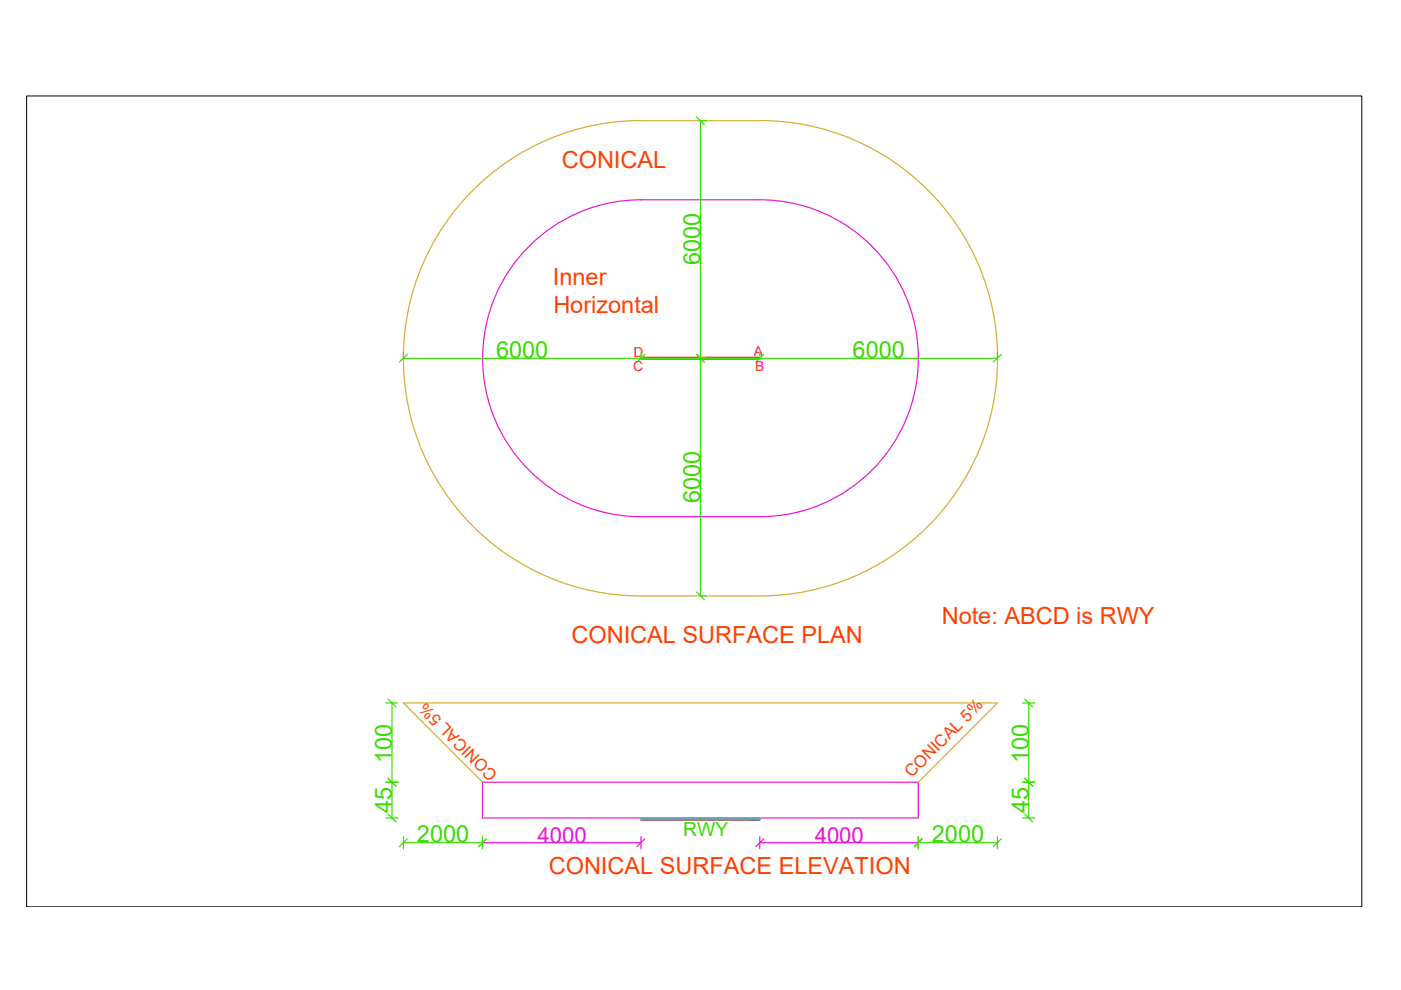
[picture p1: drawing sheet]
<svg xmlns="http://www.w3.org/2000/svg" width="297mm" height="210mm" viewBox="0 0 297 210" stroke-linecap="round" stroke-linejoin="round" font-family="sans-serif">
<!-- layer: Runway -->
<path d="M135.9 75.8h25.2v.3h-25.2z" fill="none" stroke="#f00" stroke-width=".25"/>
<!-- layer: RWY CL -->
<path d="M135.9 76h25.2" fill="none" stroke="#3fff00" stroke-width=".25"/>
<!-- layer: Inner Hz -->
<path d="M161.1 42.4h-25.2a33.6 33.6 0 0 0-33.6 33.6 33.6 33.6 0 0 0 33.6 33.5h25.2M161.1 42.4a33.6 33.6 0 0 1 33.6 33.6 33.6 33.6 0 0 1-33.6 33.5M102.3 165.8h92.4v7.6h-92.4zM102.3 177.4v2.5M102.3 178.7h33.6M135.9 177.4v2.5M161.1 177.4v2.5M161.1 178.7h33.6M194.7 177.4v2.5" fill="none" stroke="#eb14d5" stroke-width=".25"/>
<!-- layer: Conical -->
<path d="M135.9 25.6h25.2M135.9 25.6a50.4 50.4 0 0 0-50.4 50.4 50.4 50.4 0 0 0 50.4 50.4h25.2M161.1 25.6a50.4 50.4 0 0 1 50.4 50.4 50.4 50.4 0 0 1-50.4 50.4M102.3 165.8l-16.8-16.8h126l-16.8 16.8" fill="none" stroke="#d5ad2a" stroke-width=".25"/>
<!-- layer: Approach Elev -->
<path d="M135.9 173.4l25.2 .4v-.4zM135.9 173.4l25.2 .4h-25.2z" fill="#0dd" stroke="#0dd" stroke-width=".21"/>
<!-- layer: Approach -->
<path d="M135.9 173.8h25.2" fill="none" stroke="#ff3f00" stroke-width=".25"/>
<!-- layer: Approach Elev -->
<path d="M135.9 173.4v.4M161.1 173.4v.4" fill="none" stroke="#0dd" stroke-width=".25"/>
<!-- layer: 0 -->
<path d="M103.1 177.8l-1.6 1.7M136.8 177.8l-1.7 1.7M161.9 177.8l-1.7 1.7M195.5 177.8l-1.6 1.7" fill="none" stroke="#eb14d5" stroke-width=".25"/>
<!-- layer: Dimtxt -->
<g fill="none" stroke="#37dd00" stroke-width=".25">
<path d="M149.7 25.6h-1.2v50.4h1.2h-1.2v50.4h1.2M85.5 74.7v1.3h50.4v-1.3M161.1 74.7v1.3h50.4v-1.3M81.8 149h2.5M83.1 149v24.4M216.8 149h2.6M218.1 149v24.4M81.8 173.4h2.6M81.8 165.8h2.6M85.5 177.4v2.5M85.5 178.7h16.8M102.3 177.4v2.5"/>
<path d="M194.7 178.7h16.8M194.7 177.4v2.5M211.5 177.4v2.5M216.8 173.4h2.6M216.8 165.8h2.6"/>
</g>
<!-- layer: 0 -->
<g fill="none" stroke="#37dd00" stroke-width=".25">
<path d="M147.7 24.8l1.6 1.6M86.4 75.1l-1.7 1.7M136.8 75.1l-1.7 1.7M147.7 75.1l1.6 1.7M161.9 75.1l-1.7 1.7M212.3 75.1l-1.7 1.7M147.7 125.5l1.6 1.7M82.3 148.2l1.7 1.7M217.3 148.2l1.7 1.7M82.3 172.6l1.7 1.7M82.3 165l1.7 1.7M86.4 177.8l-1.7 1.7"/>
<path d="M103.1 177.8l-1.6 1.7M195.5 177.8l-1.6 1.7M212.3 177.8l-1.7 1.7M217.3 172.6l1.7 1.7M217.3 165l1.7 1.7"/>
</g>
<path d="M5.6 20.3h283.1v172h-283.1z" fill="none" stroke="#000" stroke-width=".21"/>
<g font-size="5" fill="#ff3f00">
<text x="119.1" y="35.7">CONICAL</text>
<text x="117.2" y="60.5">Inner</text>
<text x="117.3" y="66.4">Horizontal</text>
<text x="121.2" y="136.3">CONICAL SURFACE PLAN</text>
<text x="199.7" y="132.4">Note: ABCD is RWY</text>
<text x="116.3" y="185.2">CONICAL SURFACE ELEVATION</text>
</g>
<g font-size="5" fill="#37dd00">
<text x="148.4" y="56.3" transform="rotate(-90 148.4 56.3)">6000</text>
<text x="105.2" y="75.9">6000</text>
<text x="180.8" y="75.9">6000</text>
<text x="148.4" y="106.7" transform="rotate(-90 148.4 106.7)">6000</text>
<text x="83.1" y="161.8" transform="rotate(-90 83.1 161.8)">100</text>
<text x="218.1" y="161.8" transform="rotate(-90 218.1 161.8)">100</text>
<text x="83.1" y="172.3" transform="rotate(-90 83.1 172.3)">45</text>
<text x="218.1" y="172.3" transform="rotate(-90 218.1 172.3)">45</text>
<text x="88.4" y="178.6">2000</text>
<text x="197.6" y="178.6">2000</text>
</g>
<g font-size="4.7" fill="#eb14d5">
<text x="114" y="178.6">4000</text>
<text x="172.7" y="178.6">4000</text>
</g>
<text font-size="4.1" fill="#37dd00" x="144.8" y="177.3">RWY</text>
<g font-size="3.5" fill="#ff3f00">
<text x="105.6" y="164.1" transform="rotate(-135 105.6 164.1)">CONICAL 5%</text>
<text x="193.3" y="165" transform="rotate(-45 193.3 165)">CONICAL 5%</text>
</g>
<g font-size="2.9" fill="#ff003f">
<text x="134.3" y="75.6">D</text>
<text x="159.8" y="75.5">A</text>
<text x="134.3" y="78.6">C</text>
<text x="160.1" y="78.6">B</text>
</g>
</svg>
